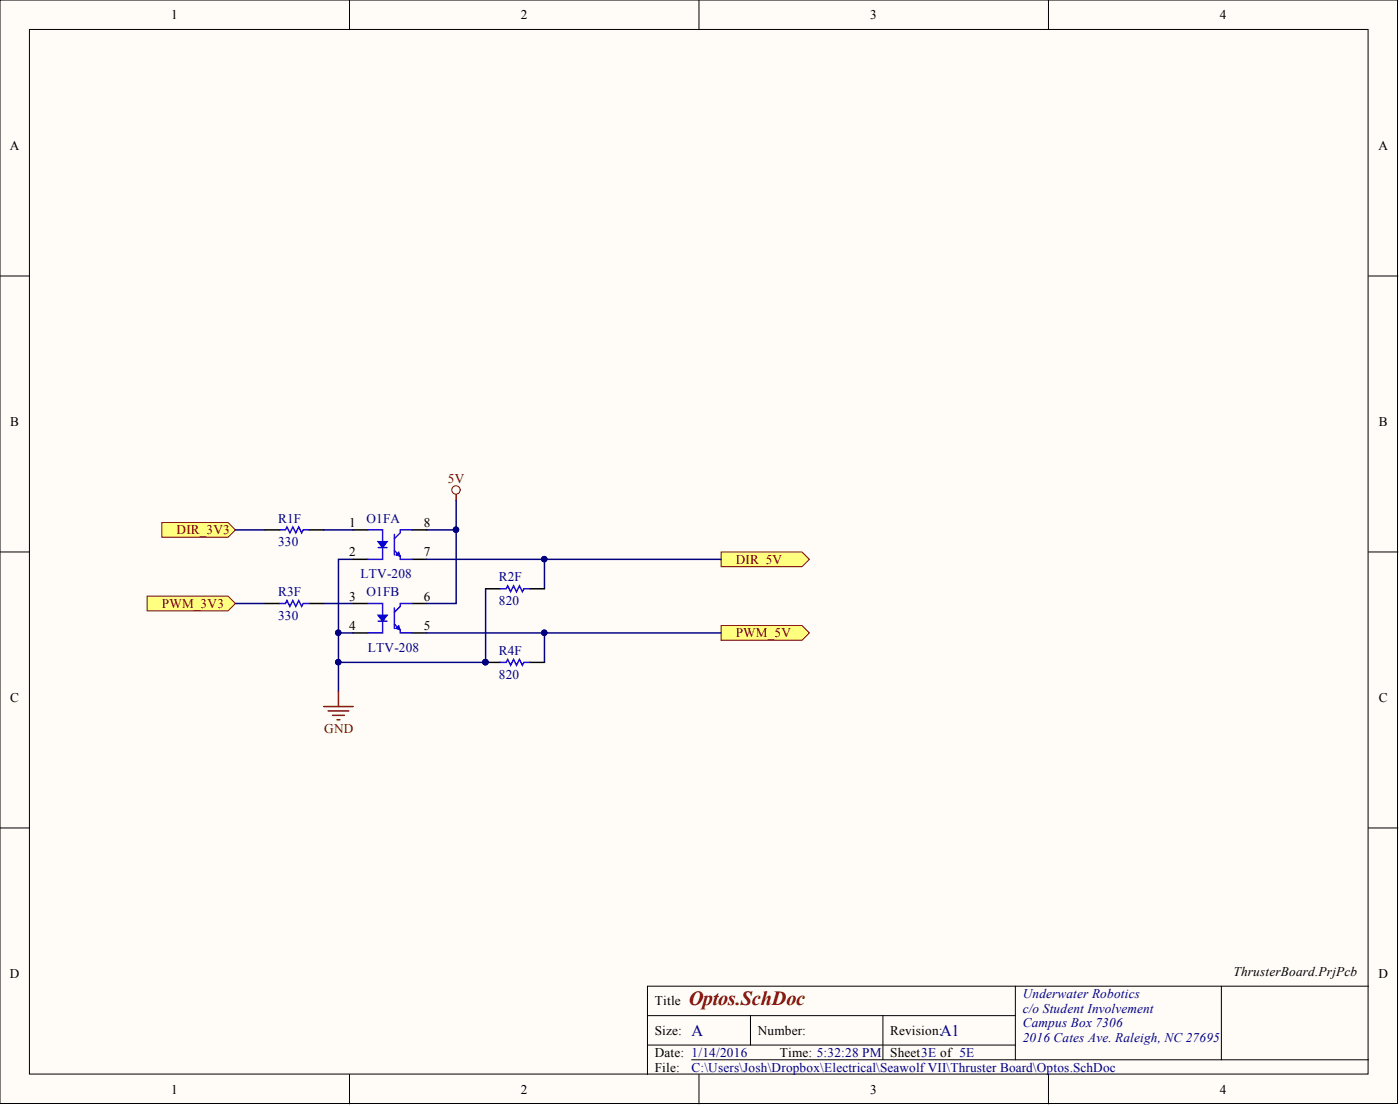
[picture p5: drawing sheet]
<svg xmlns="http://www.w3.org/2000/svg" width="241mm" height="190mm" viewBox="0 0 241 190" stroke-linecap="round" stroke-linejoin="round" font-family="sans-serif">
<g fill="#fffcf8" stroke="#000" stroke-width=".17">
<path d="M0 0h240.9v190.1h-240.9z"/>
<path d="M5.1 5.1h230.7v179.9h-230.7z"/>
</g>
<g fill="none" stroke="#000" stroke-width=".17">
<path d="M60.2 0v5.1M120.5 0v5.1M180.7 0v5.1M0 47.5h5.1M235.9 47.5h5M0 95.1h5.1M235.9 95.1h5M0 142.6h5.1M235.9 142.6h5M111.6 174.9h63.4M129.4 174.9v5.1M152.2 174.9v7.6"/>
<path d="M175 169.9v12.6M210.5 169.9v12.6M235.9 169.9h-124.3v15.2M60.2 185.1v5M111.6 180h63.4M119.2 182.5h116.7M120.5 185.1v5M180.7 185.1v5"/>
</g>
<g fill="#ffff80" stroke="#800000" stroke-width=".17">
<path d="M25.4 102.7h13.9l1.3 1.2-1.3 1.3h-13.9z" fill-rule="evenodd"/>
<path d="M27.9 90h11.4l1.3 1.3-1.3 1.2h-11.4z" fill-rule="evenodd"/>
</g>
<circle cx="78.6" cy="84.4" r=".72" fill="none" stroke="#800000" stroke-width=".17"/>
<path d="M78.6 85.2v1M58.3 119.2v2.5M55.8 121.7h5.1M56.6 122.5h3.5M57.3 123.2h2M58.1 124h.5" fill="none" stroke="#800000" stroke-width=".25"/>
<path d="M40.6 91.3h5.1M55.8 91.3h5.1M60.9 96.3h-2.6v12.7h2.6M73.6 91.3h5M93.8 96.3v5.1M40.6 103.9h5.1M55.8 103.9h5.1M58.3 109v10.2M83.7 101.4v12.7h-25.4M93.8 109v5.1" fill="none" stroke="#000080" stroke-width=".25"/>
<g fill="#000080" stroke="#000080" stroke-width=".17">
<circle cx="78.6" cy="91.2" r=".47"/>
<circle cx="58.3" cy="109" r=".47"/>
<circle cx="58.3" cy="114.1" r=".47"/>
<circle cx="93.8" cy="109" r=".47"/>
<circle cx="93.8" cy="96.3" r=".47"/>
<circle cx="83.7" cy="114.1" r=".47"/>
</g>
<g fill="#ffff80" stroke="#800000" stroke-width=".17">
<path d="M124.3 95.1h13.9l1.3 1.2-1.3 1.3h-13.9z" fill-rule="evenodd"/>
<path d="M124.3 107.8h13.9l1.3 1.2-1.3 1.3h-13.9z" fill-rule="evenodd"/>
</g>
<path d="M60.9 91.3h2.5M60.9 96.3h2.5M71 91.3h2.6M71 96.3h2.6" fill="none" stroke="#000" stroke-width=".25"/>
<path d="M63.4 91.3h2.5v5h-2.5" fill="none" stroke="#2106ec" stroke-width=".25"/>
<path d="M65.2 93.3h1.5l-.8 1z" fill="#00f"/>
<path d="M65.2 93.3h1.5l-.8 1zM65.2 94.3h1.5" fill="none" stroke="#00f" stroke-width=".25"/>
<path d="M68 92v.8M68 94.8v.8M71 91.3h-2v.5l-1 1v2l1 1v.5h2" fill="none" stroke="#2106ec" stroke-width=".25"/>
<path d="M68.2 95.6l.5-.5 .3 .7z" fill="#00f"/>
<path d="M68.2 95.6l.5-.5 .3 .7z" fill="none" stroke="#00f" stroke-width=".17"/>
<path d="M60.9 103.9h2.5M60.9 109h2.5M71 103.9h2.6M71 109h2.6" fill="none" stroke="#000" stroke-width=".25"/>
<path d="M63.4 103.9h2.5v5.1h-2.5" fill="none" stroke="#2106ec" stroke-width=".25"/>
<path d="M65.2 106h1.5l-.8 1z" fill="#00f"/>
<path d="M65.2 106h1.5l-.8 1zM65.2 107h1.5" fill="none" stroke="#00f" stroke-width=".25"/>
<path d="M68 104.7v.8M68 107.5v.8M71 103.9h-2v.6l-1 1v2l1 1v.5h2" fill="none" stroke="#2106ec" stroke-width=".25"/>
<path d="M68.2 108.3l.5-.5 .3 .7z" fill="#00f"/>
<path d="M68.2 108.3l.5-.5 .3 .7z" fill="none" stroke="#00f" stroke-width=".17"/>
<path d="M73.6 96.3h50.7M78.6 86.2v17.7h-5M73.6 109h50.7" fill="none" stroke="#000080" stroke-width=".25"/>
<g fill="#000080" stroke="#000080" stroke-width=".17">
<circle cx="93.8" cy="96.3" r=".47"/>
<circle cx="93.8" cy="109" r=".47"/>
<circle cx="78.6" cy="91.2" r=".47"/>
<circle cx="83.7" cy="114.1" r=".47"/>
</g>
<path d="M45.7 91.3h2.5M53.3 91.3h2.5M45.7 103.9h2.5M53.3 103.9h2.5M83.7 101.4h2.5M83.7 114.1h2.5M91.3 101.4h2.5M91.3 114.1h2.5" fill="none" stroke="#000" stroke-width=".25"/>
<path d="M48.2 91.3h1l.3-.5 .5 1 .5-1 .5 1 .5-1 .5 1 .2-.5h1.1M48.2 103.9h1l.3-.5 .5 1.1 .5-1.1 .5 1.1 .5-1.1 .5 1.1 .2-.6h1.1M86.2 101.4h1l.3-.5 .5 1 .5-1 .5 1 .5-1 .5 1 .3-.5h1M86.2 114.1h1l.3-.5 .5 1 .5-1 .5 1 .5-1 .5 1 .3-.5h1" fill="none" stroke="#2106ec" stroke-width=".25"/>
<text font-size="3.5" fill="#800000" x="118.7" y="173.2">Optos.SchDoc</text>
<g font-size="2.8" fill="#000080">
<text x="119.2" y="178.4">A</text>
<text x="162.1" y="178.4">A1</text>
</g>
<g font-size="2.3">
<text x="29.5" y="3.3">1</text>
<text x="89.8" y="3.3">2</text>
<text x="150" y="3.3">3</text>
<text x="210.3" y="3.3">4</text>
<text x="1.7" y="25.8">A</text>
<text x="237.6" y="25.8">A</text>
<text x="1.8" y="73.4">B</text>
<text x="237.7" y="73.4">B</text>
<text x="60.2" y="90.8">1</text>
<text x="60.2" y="95.8">2</text>
<text x="73" y="90.8">8</text>
<text x="73" y="95.8">7</text>
<text x="60.2" y="103.4">3</text>
<text x="73" y="103.4">6</text>
<text x="60.2" y="108.5">4</text>
<text x="73" y="108.5">5</text>
<text x="1.8" y="120.9">C</text>
<text x="237.7" y="120.9">C</text>
<text x="1.7" y="168.4">D</text>
<text x="112.9" y="173.2">Title</text>
<text x="212.6" y="168.1">ThrusterBoard.PrjPcb</text>
<text x="237.6" y="168.4">D</text>
<text x="112.9" y="178.2">Size:</text>
<text x="130.6" y="178.2">Number:</text>
<text x="153.4" y="178.2">Revision:</text>
<text x="112.9" y="182">Date: 1/14/2016</text>
<text x="112.9" y="184.6">File:</text>
<text x="134.4" y="182">Time: 5:32:28 PM</text>
<text x="153.4" y="182">Sheet3E of 5E</text>
<text x="29.5" y="188.4">1</text>
<text x="89.8" y="188.4">2</text>
<text x="150" y="188.4">3</text>
<text x="210.3" y="188.4">4</text>
</g>
<g font-size="2.3" fill="#800000">
<text x="77.2" y="83.2">5V</text>
<text x="30.4" y="92">DIR_3V3</text>
<text x="126.8" y="97.1">DIR_5V</text>
<text x="27.9" y="104.7">PWM_3V3</text>
<text x="126.8" y="109.8">PWM_5V</text>
<text x="55.9" y="126.3">GND</text>
</g>
<g font-size="2.3" fill="#000080">
<text x="47.9" y="94.1">330</text>
<text x="47.9" y="90">R1F</text>
<text x="63.2" y="90">O1FA</text>
<text x="62.1" y="99.6">LTV-208</text>
<text x="86" y="100.1">R2F</text>
<text x="47.9" y="106.7">330</text>
<text x="47.9" y="102.7">R3F</text>
<text x="63.2" y="102.7">O1FB</text>
<text x="86" y="104.2">820</text>
<text x="63.4" y="112.3">LTV-208</text>
<text x="86" y="112.8">R4F</text>
<text x="86" y="116.9">820</text>
<text x="176.3" y="171.9">Underwater Robotics</text>
<text x="176.3" y="174.4">c/o Student Involvement</text>
<text x="176.3" y="177">Campus Box 7306</text>
<text x="176.3" y="179.5">2016 Cates Ave. Raleigh, NC 27695</text>
<text x="119.2" y="184.6">C:\Users\Josh\Dropbox\Electrical\Seawolf VII\Thruster Board\Optos.SchDoc</text>
</g>
</svg>
